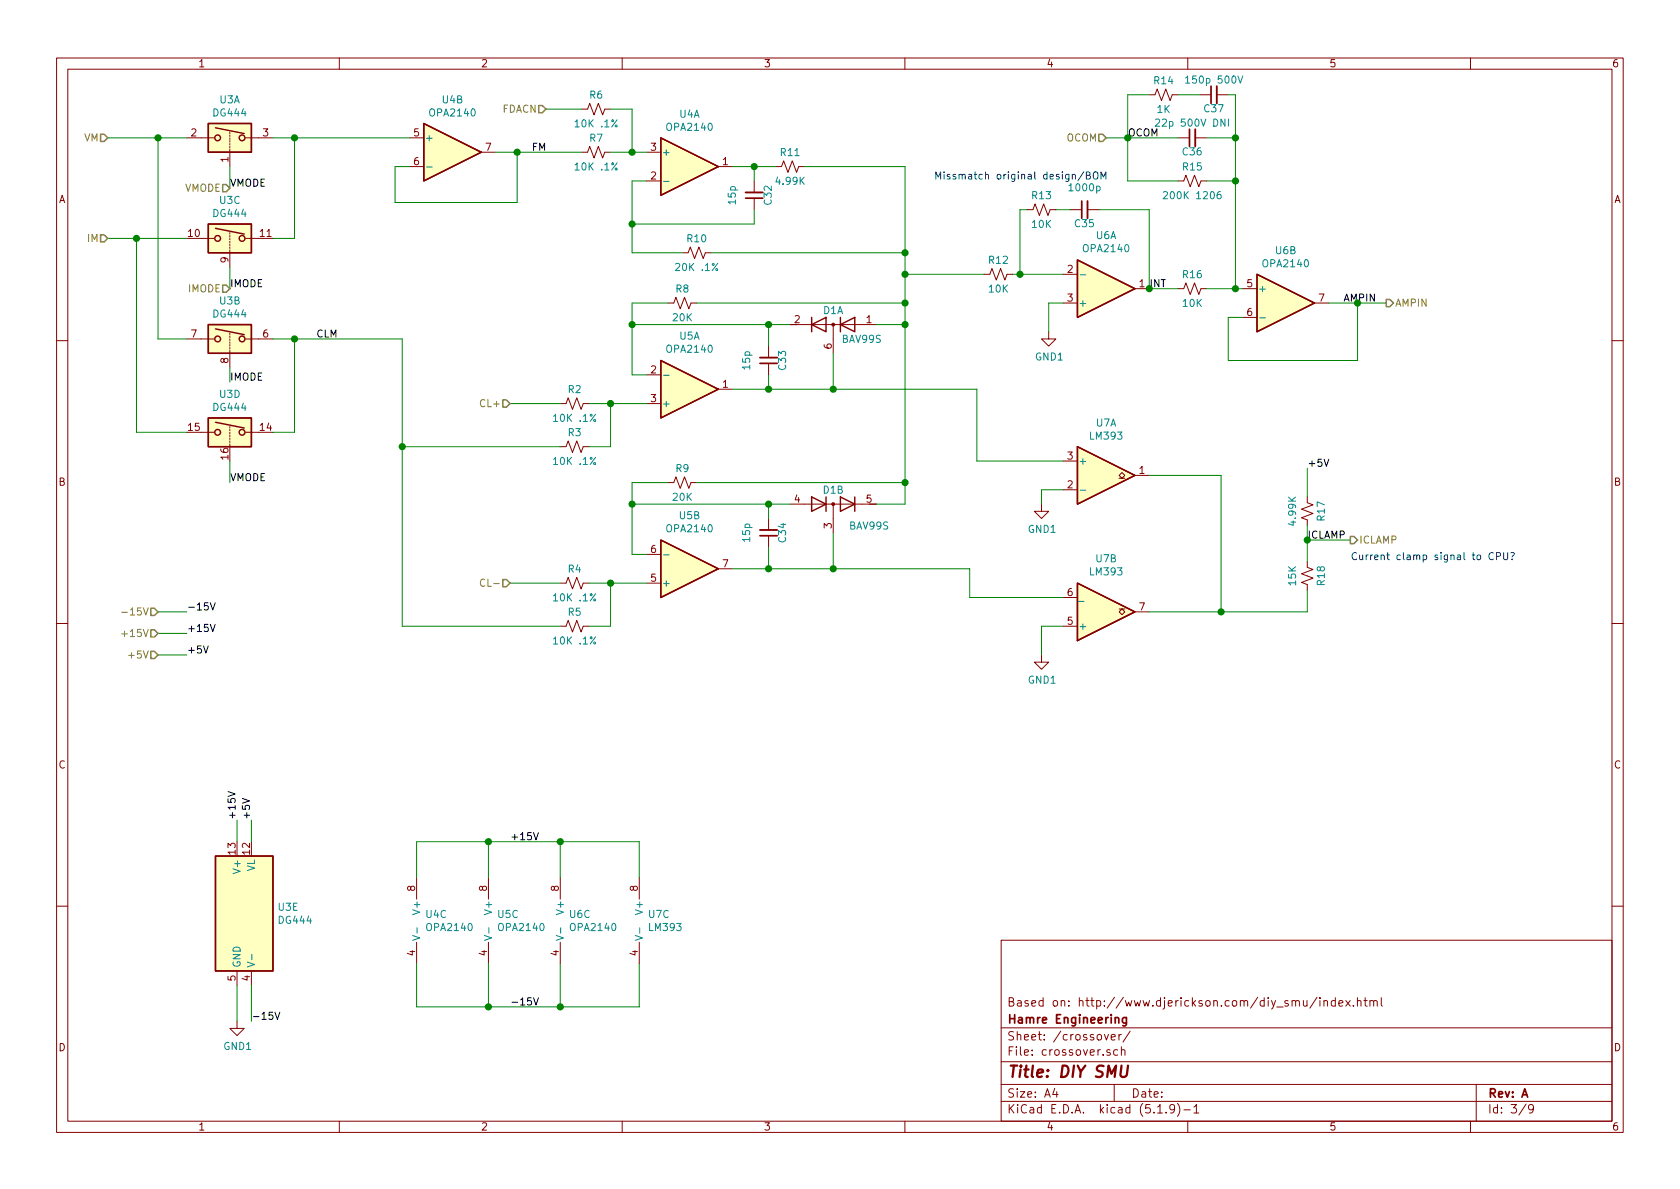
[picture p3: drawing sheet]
EESchema Schematic File Version 4
EELAYER 30 0
EELAYER END
$Descr A4 11693 8268
encoding utf-8
Sheet 3 9
Title "DIY SMU"
Date ""
Rev "A"
Comp "Hamre Engineering"
Comment1 "Based on: http://www.djerickson.com/diy_smu/index.html"
Comment2 ""
Comment3 ""
Comment4 ""
$EndDescr
$Comp
L parts:DG444 U3
U 5 1
P 1650 6350
F 0 "U3" H 1930 6396 50  0000 L CNN
F 1 "DG444" H 1930 6305 50  0000 L CNN
F 2 "Housings_SOIC:SOIC-16_3.9x9.9mm_Pitch1.27mm" H 1650 6250 50  0001 C CNN
F 3 "https://www.vishay.com/docs/70054/dg444.pdf" H 1650 6350 50  0001 C CNN
F 4 "DG444DYZ" H 1650 6350 50  0001 C CNN "partnr"
F 5 "Renesas Electronics America Inc " H 1650 6350 50  0001 C CNN "Manufacturer"
	5    1650 6350
	1    0    0    -1  
$EndComp
$Comp
L parts:OPA2140 U4
U 1 1
P 4800 1150
F 0 "U4" H 4800 1517 50  0000 C CNN
F 1 "OPA2140" H 4800 1426 50  0000 C CNN
F 2 "Housings_SOIC:SOIC-8_3.9x4.9mm_Pitch1.27mm" H 4900 1150 50  0001 C CNN
F 3 "https://www.ti.com/lit/ds/symlink/opa2140.pdf?ts=1610525555939&ref_url=https%253A%252F%252Fwww.ti.com%252Fproduct%252FOPA2140%253Futm_source%253Dgoogle%2526utm_medium%253Dcpc%2526utm_campaign%253Dasc-null-null-GPN_EN-cpc-pf-google-eu%2526utm_content%253DOPA2140%2526ds_k%253DOPA2140%2526DCM%253Dyes%2526gclid%253DCj0KCQiA0fr_BRDaARIsAABw4EsczQIGglrlP4RtTtvdv_Op0rl7xJRVwg4wbD1Vjl4OiDdD2lPapdwaApQFEALw_wcB%2526gclsrc%253Daw.ds" H 5050 1300 50  0001 C CNN
F 4 "Texas Instruments" H 4800 1150 50  0001 C CNN "Manufacturer"
F 5 "OPA2140" H 4800 1150 50  0001 C CNN "partnr"
	1    4800 1150
	1    0    0    -1  
$EndComp
$Comp
L parts:OPA2140 U4
U 2 1
P 3150 1050
F 0 "U4" H 3150 1417 50  0000 C CNN
F 1 "OPA2140" H 3150 1326 50  0000 C CNN
F 2 "Housings_SOIC:SOIC-8_3.9x4.9mm_Pitch1.27mm" H 3250 1050 50  0001 C CNN
F 3 "https://www.ti.com/lit/ds/symlink/opa2140.pdf?ts=1610525555939&ref_url=https%253A%252F%252Fwww.ti.com%252Fproduct%252FOPA2140%253Futm_source%253Dgoogle%2526utm_medium%253Dcpc%2526utm_campaign%253Dasc-null-null-GPN_EN-cpc-pf-google-eu%2526utm_content%253DOPA2140%2526ds_k%253DOPA2140%2526DCM%253Dyes%2526gclid%253DCj0KCQiA0fr_BRDaARIsAABw4EsczQIGglrlP4RtTtvdv_Op0rl7xJRVwg4wbD1Vjl4OiDdD2lPapdwaApQFEALw_wcB%2526gclsrc%253Daw.ds" H 3400 1200 50  0001 C CNN
F 4 "Texas Instruments" H 3150 1050 50  0001 C CNN "Manufacturer"
F 5 "OPA2140" H 3150 1050 50  0001 C CNN "partnr"
	2    3150 1050
	1    0    0    -1  
$EndComp
$Comp
L parts:OPA2140 U5
U 1 1
P 4800 2700
F 0 "U5" H 4800 2333 50  0000 C CNN
F 1 "OPA2140" H 4800 2424 50  0000 C CNN
F 2 "Housings_SOIC:SOIC-8_3.9x4.9mm_Pitch1.27mm" H 4900 2700 50  0001 C CNN
F 3 "https://www.ti.com/lit/ds/symlink/opa2140.pdf?ts=1610525555939&ref_url=https%253A%252F%252Fwww.ti.com%252Fproduct%252FOPA2140%253Futm_source%253Dgoogle%2526utm_medium%253Dcpc%2526utm_campaign%253Dasc-null-null-GPN_EN-cpc-pf-google-eu%2526utm_content%253DOPA2140%2526ds_k%253DOPA2140%2526DCM%253Dyes%2526gclid%253DCj0KCQiA0fr_BRDaARIsAABw4EsczQIGglrlP4RtTtvdv_Op0rl7xJRVwg4wbD1Vjl4OiDdD2lPapdwaApQFEALw_wcB%2526gclsrc%253Daw.ds" H 5050 2850 50  0001 C CNN
F 4 "Texas Instruments" H 4800 2700 50  0001 C CNN "Manufacturer"
F 5 "OPA2140" H 4800 2700 50  0001 C CNN "partnr"
	1    4800 2700
	1    0    0    1   
$EndComp
$Comp
L parts:OPA2140 U5
U 2 1
P 4800 3950
F 0 "U5" H 4800 3583 50  0000 C CNN
F 1 "OPA2140" H 4800 3674 50  0000 C CNN
F 2 "Housings_SOIC:SOIC-8_3.9x4.9mm_Pitch1.27mm" H 4900 3950 50  0001 C CNN
F 3 "https://www.ti.com/lit/ds/symlink/opa2140.pdf?ts=1610525555939&ref_url=https%253A%252F%252Fwww.ti.com%252Fproduct%252FOPA2140%253Futm_source%253Dgoogle%2526utm_medium%253Dcpc%2526utm_campaign%253Dasc-null-null-GPN_EN-cpc-pf-google-eu%2526utm_content%253DOPA2140%2526ds_k%253DOPA2140%2526DCM%253Dyes%2526gclid%253DCj0KCQiA0fr_BRDaARIsAABw4EsczQIGglrlP4RtTtvdv_Op0rl7xJRVwg4wbD1Vjl4OiDdD2lPapdwaApQFEALw_wcB%2526gclsrc%253Daw.ds" H 5050 4100 50  0001 C CNN
F 4 "Texas Instruments" H 4800 3950 50  0001 C CNN "Manufacturer"
F 5 "OPA2140" H 4800 3950 50  0001 C CNN "partnr"
	2    4800 3950
	1    0    0    1   
$EndComp
$Comp
L parts:OPA2140 U5
U 3 1
P 3400 6400
F 0 "U5" H 3458 6446 50  0000 L CNN
F 1 "OPA2140" H 3458 6355 50  0000 L CNN
F 2 "Housings_SOIC:SOIC-8_3.9x4.9mm_Pitch1.27mm" H 3500 6400 50  0001 C CNN
F 3 "https://www.ti.com/lit/ds/symlink/opa2140.pdf?ts=1610525555939&ref_url=https%253A%252F%252Fwww.ti.com%252Fproduct%252FOPA2140%253Futm_source%253Dgoogle%2526utm_medium%253Dcpc%2526utm_campaign%253Dasc-null-null-GPN_EN-cpc-pf-google-eu%2526utm_content%253DOPA2140%2526ds_k%253DOPA2140%2526DCM%253Dyes%2526gclid%253DCj0KCQiA0fr_BRDaARIsAABw4EsczQIGglrlP4RtTtvdv_Op0rl7xJRVwg4wbD1Vjl4OiDdD2lPapdwaApQFEALw_wcB%2526gclsrc%253Daw.ds" H 3650 6550 50  0001 C CNN
F 4 "Texas Instruments" H 3400 6400 50  0001 C CNN "Manufacturer"
F 5 "OPA2140" H 3400 6400 50  0001 C CNN "partnr"
	3    3400 6400
	1    0    0    -1  
$EndComp
$Comp
L parts:OPA2140 U4
U 3 1
P 2900 6400
F 0 "U4" H 2958 6446 50  0000 L CNN
F 1 "OPA2140" H 2958 6355 50  0000 L CNN
F 2 "Housings_SOIC:SOIC-8_3.9x4.9mm_Pitch1.27mm" H 3000 6400 50  0001 C CNN
F 3 "https://www.ti.com/lit/ds/symlink/opa2140.pdf?ts=1610525555939&ref_url=https%253A%252F%252Fwww.ti.com%252Fproduct%252FOPA2140%253Futm_source%253Dgoogle%2526utm_medium%253Dcpc%2526utm_campaign%253Dasc-null-null-GPN_EN-cpc-pf-google-eu%2526utm_content%253DOPA2140%2526ds_k%253DOPA2140%2526DCM%253Dyes%2526gclid%253DCj0KCQiA0fr_BRDaARIsAABw4EsczQIGglrlP4RtTtvdv_Op0rl7xJRVwg4wbD1Vjl4OiDdD2lPapdwaApQFEALw_wcB%2526gclsrc%253Daw.ds" H 3150 6550 50  0001 C CNN
F 4 "Texas Instruments" H 2900 6400 50  0001 C CNN "Manufacturer"
F 5 "OPA2140" H 2900 6400 50  0001 C CNN "partnr"
	3    2900 6400
	1    0    0    -1  
$EndComp
Wire Wire Line
	1600 2550 1600 2650
Text Label 1600 1300 0    50   ~ 0
VMODE
Wire Wire Line
	1600 1150 1600 1300
$Comp
L parts:DG444 U3
U 1 1
P 1600 950
F 0 "U3" H 1600 1217 50  0000 C CNN
F 1 "DG444" H 1600 1126 50  0000 C CNN
F 2 "Housings_SOIC:SOIC-16_3.9x9.9mm_Pitch1.27mm" H 1600 850 50  0001 C CNN
F 3 "https://www.vishay.com/docs/70054/dg444.pdf" H 1600 950 50  0001 C CNN
F 4 "DG444DYZ" H 1600 950 50  0001 C CNN "partnr"
F 5 "Renesas Electronics America Inc " H 1600 950 50  0001 C CNN "Manufacturer"
	1    1600 950 
	-1   0    0    -1  
$EndComp
$Comp
L parts:DG444 U3
U 2 1
P 1600 2350
F 0 "U3" H 1600 2617 50  0000 C CNN
F 1 "DG444" H 1600 2526 50  0000 C CNN
F 2 "Housings_SOIC:SOIC-16_3.9x9.9mm_Pitch1.27mm" H 1600 2250 50  0001 C CNN
F 3 "https://www.vishay.com/docs/70054/dg444.pdf" H 1600 2350 50  0001 C CNN
F 4 "DG444DYZ" H 1600 2350 50  0001 C CNN "partnr"
F 5 "Renesas Electronics America Inc " H 1600 2350 50  0001 C CNN "Manufacturer"
	2    1600 2350
	-1   0    0    -1  
$EndComp
$Comp
L parts:DG444 U3
U 4 1
P 1600 3000
F 0 "U3" H 1600 3267 50  0000 C CNN
F 1 "DG444" H 1600 3176 50  0000 C CNN
F 2 "Housings_SOIC:SOIC-16_3.9x9.9mm_Pitch1.27mm" H 1600 2900 50  0001 C CNN
F 3 "https://www.vishay.com/docs/70054/dg444.pdf" H 1600 3000 50  0001 C CNN
F 4 "DG444DYZ" H 1600 3000 50  0001 C CNN "partnr"
F 5 "Renesas Electronics America Inc " H 1600 3000 50  0001 C CNN "Manufacturer"
	4    1600 3000
	-1   0    0    -1  
$EndComp
$Comp
L parts:DG444 U3
U 3 1
P 1600 1650
F 0 "U3" H 1600 1917 50  0000 C CNN
F 1 "DG444" H 1600 1826 50  0000 C CNN
F 2 "Housings_SOIC:SOIC-16_3.9x9.9mm_Pitch1.27mm" H 1600 1550 50  0001 C CNN
F 3 "https://www.vishay.com/docs/70054/dg444.pdf" H 1600 1650 50  0001 C CNN
F 4 "DG444DYZ" H 1600 1650 50  0001 C CNN "partnr"
F 5 "Renesas Electronics America Inc " H 1600 1650 50  0001 C CNN "Manufacturer"
	3    1600 1650
	-1   0    0    -1  
$EndComp
Wire Wire Line
	1600 1850 1600 2000
Text Label 1600 2000 0    50   ~ 0
IMODE
Text Label 1600 2650 0    50   ~ 0
IMODE
Wire Wire Line
	1600 3200 1600 3350
Text Label 1600 3350 0    50   ~ 0
VMODE
Wire Wire Line
	750  950  1100 950 
Wire Wire Line
	1100 950  1100 2350
Wire Wire Line
	1100 2350 1300 2350
Connection ~ 1100 950 
Wire Wire Line
	1100 950  1300 950 
Wire Wire Line
	750  1650 950  1650
Wire Wire Line
	950  1650 1300 1650
Wire Wire Line
	950  1650 950  3000
Wire Wire Line
	950  3000 1300 3000
Connection ~ 950  1650
Text HLabel 750  950  0    50   Input ~ 0
VM
Text HLabel 750  1650 0    50   Input ~ 0
IM
Wire Wire Line
	2050 2350 2050 3000
Wire Wire Line
	2050 3000 1900 3000
Connection ~ 2050 2350
Wire Wire Line
	2050 2350 1900 2350
Text Label 2200 2350 0    50   ~ 0
CLM
Wire Wire Line
	1900 1650 2050 1650
Wire Wire Line
	2050 1650 2050 950 
Wire Wire Line
	2050 950  1900 950 
Connection ~ 2050 950 
Text Label 3700 1050 0    50   ~ 0
FM
Wire Wire Line
	2050 950  2850 950 
Wire Wire Line
	2850 1150 2750 1150
Wire Wire Line
	2750 1150 2750 1400
Wire Wire Line
	2750 1400 3600 1400
Wire Wire Line
	3600 1400 3600 1050
Wire Wire Line
	3600 1050 3450 1050
$Comp
L Device:R_Small_US R6
U 1 1
P 4150 750
F 0 "R6" V 4050 750 50  0000 C CNN
F 1 "10K .1%" V 4250 750 50  0000 C CNN
F 2 "Resistors_SMD:R_0603" H 4150 750 50  0001 C CNN
F 3 "~" H 4150 750 50  0001 C CNN
F 4 "Yageo" H 4150 750 50  0001 C CNN "Manufacturer"
F 5 "RT0603BRD1010KL" H 4150 750 50  0001 C CNN "partnr"
	1    4150 750 
	0    1    1    0   
$EndComp
$Comp
L Device:R_Small_US R7
U 1 1
P 4150 1050
F 0 "R7" V 4050 1050 50  0000 C CNN
F 1 "10K .1%" V 4250 1050 50  0000 C CNN
F 2 "Resistors_SMD:R_0603" H 4150 1050 50  0001 C CNN
F 3 "~" H 4150 1050 50  0001 C CNN
F 4 "Yageo" H 4150 1050 50  0001 C CNN "Manufacturer"
F 5 "RT0603BRD1010KL" H 4150 1050 50  0001 C CNN "partnr"
	1    4150 1050
	0    1    1    0   
$EndComp
Wire Wire Line
	3600 1050 4050 1050
Connection ~ 3600 1050
Wire Wire Line
	4250 1050 4400 1050
Wire Wire Line
	4250 750  4400 750 
Wire Wire Line
	4400 750  4400 1050
Connection ~ 4400 1050
Wire Wire Line
	4400 1050 4500 1050
Wire Wire Line
	4050 750  3800 750 
Text HLabel 3800 750  0    50   Input ~ 0
FDACN
$Comp
L Device:C_Small C32
U 1 1
P 5250 1350
F 0 "C32" V 5150 1350 50  0000 C CNN
F 1 "15p" V 5400 1350 50  0000 C CNN
F 2 "Capacitors_SMD:C_0603" H 5250 1350 50  0001 C CNN
F 3 "~" H 5250 1350 50  0001 C CNN
F 4 "Samsung Electro-Mechanics" H 5250 1350 50  0001 C CNN "Manufacturer"
F 5 "CL10C150JB8NNNC" H 5250 1350 50  0001 C CNN "partnr"
	1    5250 1350
	-1   0    0    1   
$EndComp
$Comp
L Device:R_Small_US R10
U 1 1
P 4850 1750
F 0 "R10" V 4750 1750 50  0000 C CNN
F 1 "20K .1%" V 4950 1750 50  0000 C CNN
F 2 "Resistors_SMD:R_0603" H 4850 1750 50  0001 C CNN
F 3 "~" H 4850 1750 50  0001 C CNN
F 4 "Yageo" H 4850 1750 50  0001 C CNN "Manufacturer"
F 5 "RT0603BRD0720KL" H 4850 1750 50  0001 C CNN "partnr"
	1    4850 1750
	0    1    1    0   
$EndComp
$Comp
L Device:R_Small_US R11
U 1 1
P 5500 1150
F 0 "R11" V 5400 1150 50  0000 C CNN
F 1 "4.99K" V 5600 1150 50  0000 C CNN
F 2 "Resistors_SMD:R_0603" H 5500 1150 50  0001 C CNN
F 3 "~" H 5500 1150 50  0001 C CNN
F 4 "Yageo" H 5500 1150 50  0001 C CNN "Manufacturer"
F 5 "RC0603FR-074K99L" H 5500 1150 50  0001 C CNN "partnr"
	1    5500 1150
	0    1    1    0   
$EndComp
Wire Wire Line
	5100 1150 5250 1150
Wire Wire Line
	5250 1150 5250 1250
Connection ~ 5250 1150
Wire Wire Line
	5250 1150 5400 1150
Wire Wire Line
	5250 1450 5250 1550
Wire Wire Line
	5250 1550 4400 1550
Wire Wire Line
	4400 1550 4400 1250
Wire Wire Line
	4400 1250 4500 1250
Wire Wire Line
	4400 1550 4400 1750
Wire Wire Line
	4400 1750 4750 1750
Connection ~ 4400 1550
Wire Wire Line
	4950 1750 6300 1750
$Comp
L Device:R_Small_US R2
U 1 1
P 4000 2800
F 0 "R2" V 3900 2800 50  0000 C CNN
F 1 "10K .1%" V 4100 2800 50  0000 C CNN
F 2 "Resistors_SMD:R_0603" H 4000 2800 50  0001 C CNN
F 3 "~" H 4000 2800 50  0001 C CNN
F 4 "Yageo" H 4000 2800 50  0001 C CNN "Manufacturer"
F 5 "RT0603BRD1010KL" H 4000 2800 50  0001 C CNN "partnr"
	1    4000 2800
	0    1    1    0   
$EndComp
$Comp
L Device:R_Small_US R3
U 1 1
P 4000 3100
F 0 "R3" V 3900 3100 50  0000 C CNN
F 1 "10K .1%" V 4100 3100 50  0000 C CNN
F 2 "Resistors_SMD:R_0603" H 4000 3100 50  0001 C CNN
F 3 "~" H 4000 3100 50  0001 C CNN
F 4 "Yageo" H 4000 3100 50  0001 C CNN "Manufacturer"
F 5 "RT0603BRD1010KL" H 4000 3100 50  0001 C CNN "partnr"
	1    4000 3100
	0    1    1    0   
$EndComp
$Comp
L Device:R_Small_US R4
U 1 1
P 4000 4050
F 0 "R4" V 3900 4050 50  0000 C CNN
F 1 "10K .1%" V 4100 4050 50  0000 C CNN
F 2 "Resistors_SMD:R_0603" H 4000 4050 50  0001 C CNN
F 3 "~" H 4000 4050 50  0001 C CNN
F 4 "Yageo" H 4000 4050 50  0001 C CNN "Manufacturer"
F 5 "RT0603BRD1010KL" H 4000 4050 50  0001 C CNN "partnr"
	1    4000 4050
	0    1    1    0   
$EndComp
$Comp
L Device:R_Small_US R5
U 1 1
P 4000 4350
F 0 "R5" V 3900 4350 50  0000 C CNN
F 1 "10K .1%" V 4100 4350 50  0000 C CNN
F 2 "Resistors_SMD:R_0603" H 4000 4350 50  0001 C CNN
F 3 "~" H 4000 4350 50  0001 C CNN
F 4 "Yageo" H 4000 4350 50  0001 C CNN "Manufacturer"
F 5 "RT0603BRD1010KL" H 4000 4350 50  0001 C CNN "partnr"
	1    4000 4350
	0    1    1    0   
$EndComp
$Comp
L Device:C_Small C33
U 1 1
P 5350 2500
F 0 "C33" V 5250 2500 50  0000 C CNN
F 1 "15p" V 5500 2500 50  0000 C CNN
F 2 "Capacitors_SMD:C_0603" H 5350 2500 50  0001 C CNN
F 3 "~" H 5350 2500 50  0001 C CNN
F 4 "Samsung Electro-Mechanics" H 5350 2500 50  0001 C CNN "Manufacturer"
F 5 "CL10C150JB8NNNC" H 5350 2500 50  0001 C CNN "partnr"
	1    5350 2500
	-1   0    0    1   
$EndComp
$Comp
L Device:C_Small C34
U 1 1
P 5350 3700
F 0 "C34" V 5250 3700 50  0000 C CNN
F 1 "15p" V 5500 3700 50  0000 C CNN
F 2 "Capacitors_SMD:C_0603" H 5350 3700 50  0001 C CNN
F 3 "~" H 5350 3700 50  0001 C CNN
F 4 "Samsung Electro-Mechanics" H 5350 3700 50  0001 C CNN "Manufacturer"
F 5 "CL10C150JB8NNNC" H 5350 3700 50  0001 C CNN "partnr"
	1    5350 3700
	-1   0    0    1   
$EndComp
$Comp
L Device:R_Small_US R8
U 1 1
P 4750 2100
F 0 "R8" V 4650 2100 50  0000 C CNN
F 1 "20K" V 4850 2100 50  0000 C CNN
F 2 "Resistors_SMD:R_0603" H 4750 2100 50  0001 C CNN
F 3 "~" H 4750 2100 50  0001 C CNN
F 4 "Yageo" H 4750 2100 50  0001 C CNN "Manufacturer"
F 5 "RC0603FR-0720KL" H 4750 2100 50  0001 C CNN "partnr"
	1    4750 2100
	0    1    1    0   
$EndComp
$Comp
L Device:R_Small_US R9
U 1 1
P 4750 3350
F 0 "R9" V 4650 3350 50  0000 C CNN
F 1 "20K" V 4850 3350 50  0000 C CNN
F 2 "Resistors_SMD:R_0603" H 4750 3350 50  0001 C CNN
F 3 "~" H 4750 3350 50  0001 C CNN
F 4 "Yageo" H 4750 3350 50  0001 C CNN "Manufacturer"
F 5 "RC0603FR-0720KL" H 4750 3350 50  0001 C CNN "partnr"
	1    4750 3350
	0    1    1    0   
$EndComp
Wire Wire Line
	5100 3950 5350 3950
Wire Wire Line
	5350 3950 5350 3800
Wire Wire Line
	5350 3500 4400 3500
Wire Wire Line
	4400 3500 4400 3850
Wire Wire Line
	4400 3850 4500 3850
Wire Wire Line
	5350 3500 5350 3600
Wire Wire Line
	4400 3500 4400 3350
Wire Wire Line
	4400 3350 4650 3350
Connection ~ 4400 3500
Wire Wire Line
	4850 3350 6300 3350
Connection ~ 6300 1750
Wire Wire Line
	5100 2700 5350 2700
Wire Wire Line
	5350 2700 5350 2600
Wire Wire Line
	5350 2400 5350 2250
Wire Wire Line
	5350 2250 4400 2250
Wire Wire Line
	4400 2250 4400 2600
Wire Wire Line
	4400 2600 4500 2600
Wire Wire Line
	4650 2100 4400 2100
Wire Wire Line
	4400 2100 4400 2250
Connection ~ 4400 2250
Wire Wire Line
	4850 2100 6300 2100
Wire Wire Line
	6300 1750 6300 1900
Connection ~ 6300 2100
Wire Wire Line
	6300 2100 6300 2250
Wire Wire Line
	4100 2800 4250 2800
Wire Wire Line
	4250 2800 4250 3100
Wire Wire Line
	4250 3100 4100 3100
Connection ~ 4250 2800
Wire Wire Line
	4250 2800 4500 2800
Wire Wire Line
	3900 2800 3550 2800
Wire Wire Line
	4500 4050 4250 4050
Wire Wire Line
	4250 4050 4250 4350
Wire Wire Line
	4250 4350 4100 4350
Connection ~ 4250 4050
Wire Wire Line
	4250 4050 4100 4050
Wire Wire Line
	3550 4050 3900 4050
Wire Wire Line
	2800 4350 2800 3100
Wire Wire Line
	2050 2350 2800 2350
Wire Wire Line
	2800 4350 3900 4350
Wire Wire Line
	2800 3100 3900 3100
Connection ~ 2800 3100
Wire Wire Line
	2800 3100 2800 2350
Text HLabel 3550 2800 0    50   Input ~ 0
CL+
Text HLabel 3550 4050 0    50   Input ~ 0
CL-
$Comp
L Diode:BAV99S D1
U 2 1
P 5800 3500
F 0 "D1" H 5800 3600 50  0000 C CNN
F 1 "BAV99S" H 6050 3350 50  0000 C CNN
F 2 "TO_SOT_Packages_SMD:SOT-23" H 5800 3000 50  0001 C CNN
F 3 "https://assets.nexperia.com/documents/data-sheet/BAV99_SER.pdf" H 5800 3500 50  0001 C CNN
F 4 "ON" H 5800 3500 50  0001 C CNN "Manufacturer"
F 5 "BAV99LT1" H 5800 3500 50  0001 C CNN "partnr"
	2    5800 3500
	1    0    0    -1  
$EndComp
$Comp
L Diode:BAV99S D1
U 1 1
P 5800 2250
F 0 "D1" H 5800 2350 50  0000 C CNN
F 1 "BAV99S" H 5600 2150 50  0000 C CNN
F 2 "TO_SOT_Packages_SMD:SOT-23" H 5800 1750 50  0001 C CNN
F 3 "https://assets.nexperia.com/documents/data-sheet/BAV99_SER.pdf" H 5800 2250 50  0001 C CNN
F 4 "ON" H 5800 2250 50  0001 C CNN "Manufacturer"
F 5 "BAV99LT1" H 5800 2250 50  0001 C CNN "partnr"
	1    5800 2250
	-1   0    0    -1  
$EndComp
Wire Wire Line
	5500 3500 5350 3500
Connection ~ 5350 3500
Wire Wire Line
	5800 3700 5800 3950
Wire Wire Line
	5800 3950 5350 3950
Connection ~ 5350 3950
Wire Wire Line
	6100 3500 6300 3500
Wire Wire Line
	6300 3500 6300 3350
Connection ~ 6300 3350
Wire Wire Line
	5500 2250 5350 2250
Connection ~ 5350 2250
Wire Wire Line
	5800 2450 5800 2700
Wire Wire Line
	5800 2700 5350 2700
Connection ~ 5350 2700
Wire Wire Line
	6100 2250 6300 2250
Connection ~ 6300 2250
Wire Wire Line
	6300 2250 6300 3350
Wire Wire Line
	5600 1150 6300 1150
$Comp
L parts:OPA2140 U6
U 1 1
P 7700 2000
F 0 "U6" H 7700 1633 50  0000 C CNN
F 1 "OPA2140" H 7700 1724 50  0000 C CNN
F 2 "Housings_SOIC:SOIC-8_3.9x4.9mm_Pitch1.27mm" H 7800 2000 50  0001 C CNN
F 3 "https://www.ti.com/lit/ds/symlink/opa2140.pdf?ts=1610525555939&ref_url=https%253A%252F%252Fwww.ti.com%252Fproduct%252FOPA2140%253Futm_source%253Dgoogle%2526utm_medium%253Dcpc%2526utm_campaign%253Dasc-null-null-GPN_EN-cpc-pf-google-eu%2526utm_content%253DOPA2140%2526ds_k%253DOPA2140%2526DCM%253Dyes%2526gclid%253DCj0KCQiA0fr_BRDaARIsAABw4EsczQIGglrlP4RtTtvdv_Op0rl7xJRVwg4wbD1Vjl4OiDdD2lPapdwaApQFEALw_wcB%2526gclsrc%253Daw.ds" H 7950 2150 50  0001 C CNN
F 4 "Texas Instruments" H 7700 2000 50  0001 C CNN "Manufacturer"
F 5 "OPA2140" H 7700 2000 50  0001 C CNN "partnr"
	1    7700 2000
	1    0    0    1   
$EndComp
$Comp
L parts:OPA2140 U6
U 2 1
P 8950 2100
F 0 "U6" H 8950 2467 50  0000 C CNN
F 1 "OPA2140" H 8950 2376 50  0000 C CNN
F 2 "Housings_SOIC:SOIC-8_3.9x4.9mm_Pitch1.27mm" H 9050 2100 50  0001 C CNN
F 3 "https://www.ti.com/lit/ds/symlink/opa2140.pdf?ts=1610525555939&ref_url=https%253A%252F%252Fwww.ti.com%252Fproduct%252FOPA2140%253Futm_source%253Dgoogle%2526utm_medium%253Dcpc%2526utm_campaign%253Dasc-null-null-GPN_EN-cpc-pf-google-eu%2526utm_content%253DOPA2140%2526ds_k%253DOPA2140%2526DCM%253Dyes%2526gclid%253DCj0KCQiA0fr_BRDaARIsAABw4EsczQIGglrlP4RtTtvdv_Op0rl7xJRVwg4wbD1Vjl4OiDdD2lPapdwaApQFEALw_wcB%2526gclsrc%253Daw.ds" H 9200 2250 50  0001 C CNN
F 4 "Texas Instruments" H 8950 2100 50  0001 C CNN "Manufacturer"
F 5 "OPA2140" H 8950 2100 50  0001 C CNN "partnr"
	2    8950 2100
	1    0    0    -1  
$EndComp
$Comp
L parts:OPA2140 U6
U 3 1
P 3900 6400
F 0 "U6" H 3958 6446 50  0000 L CNN
F 1 "OPA2140" H 3958 6355 50  0000 L CNN
F 2 "Housings_SOIC:SOIC-8_3.9x4.9mm_Pitch1.27mm" H 4000 6400 50  0001 C CNN
F 3 "https://www.ti.com/lit/ds/symlink/opa2140.pdf?ts=1610525555939&ref_url=https%253A%252F%252Fwww.ti.com%252Fproduct%252FOPA2140%253Futm_source%253Dgoogle%2526utm_medium%253Dcpc%2526utm_campaign%253Dasc-null-null-GPN_EN-cpc-pf-google-eu%2526utm_content%253DOPA2140%2526ds_k%253DOPA2140%2526DCM%253Dyes%2526gclid%253DCj0KCQiA0fr_BRDaARIsAABw4EsczQIGglrlP4RtTtvdv_Op0rl7xJRVwg4wbD1Vjl4OiDdD2lPapdwaApQFEALw_wcB%2526gclsrc%253Daw.ds" H 4150 6550 50  0001 C CNN
F 4 "Texas Instruments" H 3900 6400 50  0001 C CNN "Manufacturer"
F 5 "OPA2140" H 3900 6400 50  0001 C CNN "partnr"
	3    3900 6400
	1    0    0    -1  
$EndComp
$Comp
L Device:R_Small_US R12
U 1 1
P 6950 1900
F 0 "R12" V 6850 1900 50  0000 C CNN
F 1 "10K" V 7050 1900 50  0000 C CNN
F 2 "Resistors_SMD:R_0603" H 6950 1900 50  0001 C CNN
F 3 "~" H 6950 1900 50  0001 C CNN
F 4 "Yageo" H 6950 1900 50  0001 C CNN "Manufacturer"
F 5 "RT0603FRE0710KL" H 6950 1900 50  0001 C CNN "partnr"
	1    6950 1900
	0    1    1    0   
$EndComp
$Comp
L power:GND1 #PWR08
U 1 1
P 7300 2300
F 0 "#PWR08" H 7300 2050 50  0001 C CNN
F 1 "GND1" H 7305 2127 50  0000 C CNN
F 2 "" H 7300 2300 50  0001 C CNN
F 3 "" H 7300 2300 50  0001 C CNN
	1    7300 2300
	1    0    0    -1  
$EndComp
Wire Wire Line
	7400 2100 7300 2100
Wire Wire Line
	7300 2100 7300 2300
Wire Wire Line
	7400 1900 7100 1900
Wire Wire Line
	6850 1900 6300 1900
$Comp
L Device:R_Small_US R13
U 1 1
P 7250 1450
F 0 "R13" V 7150 1450 50  0000 C CNN
F 1 "10K" V 7350 1450 50  0000 C CNN
F 2 "Resistors_SMD:R_0603" H 7250 1450 50  0001 C CNN
F 3 "~" H 7250 1450 50  0001 C CNN
F 4 "Yageo" H 7250 1450 50  0001 C CNN "Manufacturer"
F 5 "RT0603FRE0710KL" H 7250 1450 50  0001 C CNN "partnr"
	1    7250 1450
	0    1    1    0   
$EndComp
$Comp
L Device:C_Small C35
U 1 1
P 7550 1450
F 0 "C35" V 7450 1450 50  0000 C CNN
F 1 "1000p" V 7700 1450 50  0000 C CNN
F 2 "Capacitors_SMD:C_0603" H 7550 1450 50  0001 C CNN
F 3 "~" H 7550 1450 50  0001 C CNN
F 4 "Samsung Electro-Mechanics" H 7550 1450 50  0001 C CNN "Manufacturer"
F 5 "CL10B102KB8NNNC" H 7550 1450 50  0001 C CNN "partnr"
	1    7550 1450
	0    -1   -1   0   
$EndComp
Wire Wire Line
	7350 1450 7450 1450
Wire Wire Line
	7150 1450 7100 1450
Wire Wire Line
	7100 1450 7100 1900
Connection ~ 7100 1900
Wire Wire Line
	7100 1900 7050 1900
Wire Wire Line
	7650 1450 8000 1450
Wire Wire Line
	8000 1450 8000 2000
$Comp
L Device:R_Small_US R16
U 1 1
P 8300 2000
F 0 "R16" V 8200 2000 50  0000 C CNN
F 1 "10K" V 8400 2000 50  0000 C CNN
F 2 "Resistors_SMD:R_0603" H 8300 2000 50  0001 C CNN
F 3 "~" H 8300 2000 50  0001 C CNN
F 4 "Yageo" H 8300 2000 50  0001 C CNN "Manufacturer"
F 5 "RT0603FRE0710KL" H 8300 2000 50  0001 C CNN "partnr"
	1    8300 2000
	0    1    1    0   
$EndComp
Wire Wire Line
	8200 2000 8000 2000
Connection ~ 8000 2000
Wire Wire Line
	8400 2000 8600 2000
Wire Wire Line
	8650 2200 8550 2200
Wire Wire Line
	8550 2200 8550 2500
Wire Wire Line
	8550 2500 9450 2500
Wire Wire Line
	9450 2500 9450 2100
Wire Wire Line
	9450 2100 9250 2100
Wire Wire Line
	9450 2100 9650 2100
Connection ~ 9450 2100
Text Label 9350 2100 0    50   ~ 0
AMPIN
Text Label 8000 2000 0    50   ~ 0
INT
$Comp
L Device:R_Small_US R14
U 1 1
P 8100 650
F 0 "R14" V 8000 650 50  0000 C CNN
F 1 "1K" V 8200 650 50  0000 C CNN
F 2 "Resistors_SMD:R_0603" H 8100 650 50  0001 C CNN
F 3 "~" H 8100 650 50  0001 C CNN
F 4 "Yageo" H 8100 650 50  0001 C CNN "Manufacturer"
F 5 "RT0603FRE071KL" H 8100 650 50  0001 C CNN "partnr"
	1    8100 650 
	0    1    1    0   
$EndComp
$Comp
L Device:C_Small C37
U 1 1
P 8450 650
F 0 "C37" V 8350 650 50  0000 C CNN
F 1 "150p 500V" V 8550 650 50  0000 C CNN
F 2 "Capacitors_SMD:C_0805" H 8450 650 50  0001 C CNN
F 3 "~" H 8450 650 50  0001 C CNN
F 4 "Yageo" H 8450 650 50  0001 C CNN "Manufacturer"
F 5 "CC0805JRNPOBBN151" H 8450 650 50  0001 C CNN "partnr"
	1    8450 650 
	0    -1   -1   0   
$EndComp
$Comp
L Device:C_Small C36
U 1 1
P 8300 950
F 0 "C36" V 8200 950 50  0000 C CNN
F 1 "22p 500V DNI" V 8400 950 50  0000 C CNN
F 2 "Capacitors_SMD:C_0805" H 8300 950 50  0001 C CNN
F 3 "~" H 8300 950 50  0001 C CNN
	1    8300 950 
	0    -1   -1   0   
$EndComp
$Comp
L Device:R_Small_US R15
U 1 1
P 8300 1250
F 0 "R15" V 8200 1250 50  0000 C CNN
F 1 "200K 1206" V 8400 1250 50  0000 C CNN
F 2 "Capacitors_SMD:C_0805" H 8300 1250 50  0001 C CNN
F 3 "~" H 8300 1250 50  0001 C CNN
F 4 "Yageo" H 8300 1250 50  0001 C CNN "Manufacturer"
F 5 "RC0805FR-07200KL" H 8300 1250 50  0001 C CNN "partnr"
	1    8300 1250
	0    1    1    0   
$EndComp
Connection ~ 6300 1900
Wire Wire Line
	6300 1900 6300 2100
Wire Wire Line
	6300 1150 6300 1750
Wire Wire Line
	8550 650  8600 650 
Wire Wire Line
	8600 650  8600 950 
Connection ~ 8600 2000
Wire Wire Line
	8600 2000 8650 2000
Wire Wire Line
	8400 950  8600 950 
Connection ~ 8600 950 
Wire Wire Line
	8600 950  8600 1250
Wire Wire Line
	8400 1250 8600 1250
Connection ~ 8600 1250
Wire Wire Line
	8600 1250 8600 2000
Wire Wire Line
	8350 650  8200 650 
Wire Wire Line
	8200 950  7850 950 
Wire Wire Line
	7850 950  7850 650 
Wire Wire Line
	7850 650  8000 650 
Wire Wire Line
	7850 950  7850 1250
Wire Wire Line
	7850 1250 8200 1250
Connection ~ 7850 950 
Text Label 7850 950  0    50   ~ 0
OCOM
Text HLabel 7700 950  0    50   Input ~ 0
OCOM
Wire Wire Line
	7700 950  7850 950 
Text HLabel 9650 2100 2    50   Output ~ 0
AMPIN
$Comp
L Comparator:LM393 U7
U 1 1
P 7700 3300
F 0 "U7" H 7700 3667 50  0000 C CNN
F 1 "LM393" H 7700 3576 50  0000 C CNN
F 2 "Housings_SOIC:SOIC-8_3.9x4.9mm_Pitch1.27mm" H 7700 3300 50  0001 C CNN
F 3 "http://www.ti.com/lit/ds/symlink/lm393.pdf" H 7700 3300 50  0001 C CNN
F 4 "Texas Instruments" H 7700 3300 50  0001 C CNN "Manufacturer"
F 5 "LM393ADRG4" H 7700 3300 50  0001 C CNN "partnr"
	1    7700 3300
	1    0    0    -1  
$EndComp
$Comp
L Comparator:LM393 U7
U 2 1
P 7700 4250
F 0 "U7" H 7700 3883 50  0000 C CNN
F 1 "LM393" H 7700 3974 50  0000 C CNN
F 2 "Housings_SOIC:SOIC-8_3.9x4.9mm_Pitch1.27mm" H 7700 4250 50  0001 C CNN
F 3 "http://www.ti.com/lit/ds/symlink/lm393.pdf" H 7700 4250 50  0001 C CNN
F 4 "Texas Instruments" H 7700 4250 50  0001 C CNN "Manufacturer"
F 5 "LM393ADRG4" H 7700 4250 50  0001 C CNN "partnr"
	2    7700 4250
	1    0    0    1   
$EndComp
$Comp
L Comparator:LM393 U7
U 3 1
P 4550 6400
F 0 "U7" H 4508 6446 50  0000 L CNN
F 1 "LM393" H 4508 6355 50  0000 L CNN
F 2 "Housings_SOIC:SOIC-8_3.9x4.9mm_Pitch1.27mm" H 4550 6400 50  0001 C CNN
F 3 "http://www.ti.com/lit/ds/symlink/lm393.pdf" H 4550 6400 50  0001 C CNN
F 4 "Texas Instruments" H 4550 6400 50  0001 C CNN "Manufacturer"
F 5 "LM393ADRG4" H 4550 6400 50  0001 C CNN "partnr"
	3    4550 6400
	1    0    0    -1  
$EndComp
Wire Wire Line
	5800 2700 6800 2700
Wire Wire Line
	6800 2700 6800 3200
Wire Wire Line
	6800 3200 7400 3200
Connection ~ 5800 2700
Wire Wire Line
	5800 3950 6750 3950
Wire Wire Line
	6750 3950 6750 4150
Connection ~ 5800 3950
$Comp
L power:GND1 #PWR06
U 1 1
P 7250 3500
F 0 "#PWR06" H 7250 3250 50  0001 C CNN
F 1 "GND1" H 7255 3327 50  0000 C CNN
F 2 "" H 7250 3500 50  0001 C CNN
F 3 "" H 7250 3500 50  0001 C CNN
	1    7250 3500
	1    0    0    -1  
$EndComp
$Comp
L power:GND1 #PWR07
U 1 1
P 7250 4550
F 0 "#PWR07" H 7250 4300 50  0001 C CNN
F 1 "GND1" H 7255 4377 50  0000 C CNN
F 2 "" H 7250 4550 50  0001 C CNN
F 3 "" H 7250 4550 50  0001 C CNN
	1    7250 4550
	1    0    0    -1  
$EndComp
Wire Wire Line
	6750 4150 7400 4150
Wire Wire Line
	7400 3400 7250 3400
Wire Wire Line
	7250 3400 7250 3500
Wire Wire Line
	7400 4350 7250 4350
Wire Wire Line
	7250 4350 7250 4550
Wire Wire Line
	8000 3300 8500 3300
Wire Wire Line
	8500 3300 8500 4250
Wire Wire Line
	8500 4250 8000 4250
$Comp
L Device:R_Small_US R18
U 1 1
P 9100 4000
F 0 "R18" V 9000 4000 50  0000 C CNN
F 1 "15K" V 9200 4000 50  0000 C CNN
F 2 "Resistors_SMD:R_0603" H 9100 4000 50  0001 C CNN
F 3 "~" H 9100 4000 50  0001 C CNN
F 4 "Yageo" H 9100 4000 50  0001 C CNN "Manufacturer"
F 5 "RC0603FR-0715KL" H 9100 4000 50  0001 C CNN "partnr"
	1    9100 4000
	-1   0    0    1   
$EndComp
$Comp
L Device:R_Small_US R17
U 1 1
P 9100 3550
F 0 "R17" V 9000 3550 50  0000 C CNN
F 1 "4.99K" V 9200 3550 50  0000 C CNN
F 2 "Resistors_SMD:R_0603" H 9100 3550 50  0001 C CNN
F 3 "~" H 9100 3550 50  0001 C CNN
F 4 "Yageo" H 9100 3550 50  0001 C CNN "Manufacturer"
F 5 "RC0603FR-074K99L" H 9100 3550 50  0001 C CNN "partnr"
	1    9100 3550
	-1   0    0    1   
$EndComp
Wire Wire Line
	8500 4250 9100 4250
Wire Wire Line
	9100 4250 9100 4100
Connection ~ 8500 4250
Wire Wire Line
	9100 3900 9100 3750
Wire Wire Line
	9100 3450 9100 3250
Text Label 9100 3250 0    50   ~ 0
+5V
Wire Wire Line
	9100 3750 9400 3750
Connection ~ 9100 3750
Wire Wire Line
	9100 3750 9100 3650
Text Label 9100 3750 0    50   ~ 0
ICLAMP
Text HLabel 9400 3750 2    50   Output ~ 0
ICLAMP
Text Notes 9400 3900 0    50   ~ 0
Current clamp signal to CPU?\n
Text HLabel 1600 1300 0    50   Input ~ 0
VMODE
Text HLabel 1600 2000 0    50   Input ~ 0
IMODE
Text HLabel 1100 4250 0    50   Input ~ 0
-15V
Text HLabel 1100 4400 0    50   Input ~ 0
+15V
Text HLabel 1100 4550 0    50   Input ~ 0
+5V
Wire Wire Line
	1100 4250 1300 4250
Wire Wire Line
	1100 4400 1300 4400
Wire Wire Line
	1100 4550 1300 4550
Text Label 1300 4250 0    50   ~ 0
-15V
Text Label 1300 4400 0    50   ~ 0
+15V
Text Label 1300 4550 0    50   ~ 0
+5V
Wire Wire Line
	1650 5850 1650 5700
Wire Wire Line
	1750 5850 1750 5700
Wire Wire Line
	1650 6850 1650 7100
Wire Wire Line
	1750 6850 1750 7100
Text Label 1750 7100 0    50   ~ 0
-15V
$Comp
L power:GND1 #PWR05
U 1 1
P 1650 7100
F 0 "#PWR05" H 1650 6850 50  0001 C CNN
F 1 "GND1" H 1655 6927 50  0000 C CNN
F 2 "" H 1650 7100 50  0001 C CNN
F 3 "" H 1650 7100 50  0001 C CNN
	1    1650 7100
	1    0    0    -1  
$EndComp
Text Label 1650 5700 1    50   ~ 0
+15V
Text Label 1750 5700 1    50   ~ 0
+5V
Wire Wire Line
	2900 6100 2900 5850
Wire Wire Line
	2900 5850 3400 5850
Wire Wire Line
	4450 5850 4450 6100
Wire Wire Line
	3400 6100 3400 5850
Connection ~ 3400 5850
Wire Wire Line
	3400 5850 3900 5850
Wire Wire Line
	3900 6100 3900 5850
Connection ~ 3900 5850
Wire Wire Line
	3900 5850 4450 5850
Text Label 3550 5850 0    50   ~ 0
+15V
Wire Wire Line
	2900 6700 2900 7000
Wire Wire Line
	2900 7000 3400 7000
Wire Wire Line
	4450 7000 4450 6700
Wire Wire Line
	3900 6700 3900 7000
Connection ~ 3900 7000
Wire Wire Line
	3900 7000 4450 7000
Wire Wire Line
	3400 6700 3400 7000
Connection ~ 3400 7000
Wire Wire Line
	3400 7000 3900 7000
Text Label 3550 7000 0    50   ~ 0
-15V
Text Notes 6500 1250 0    50   ~ 0
Missmatch original design/BOM\n
$EndSCHEMATC
